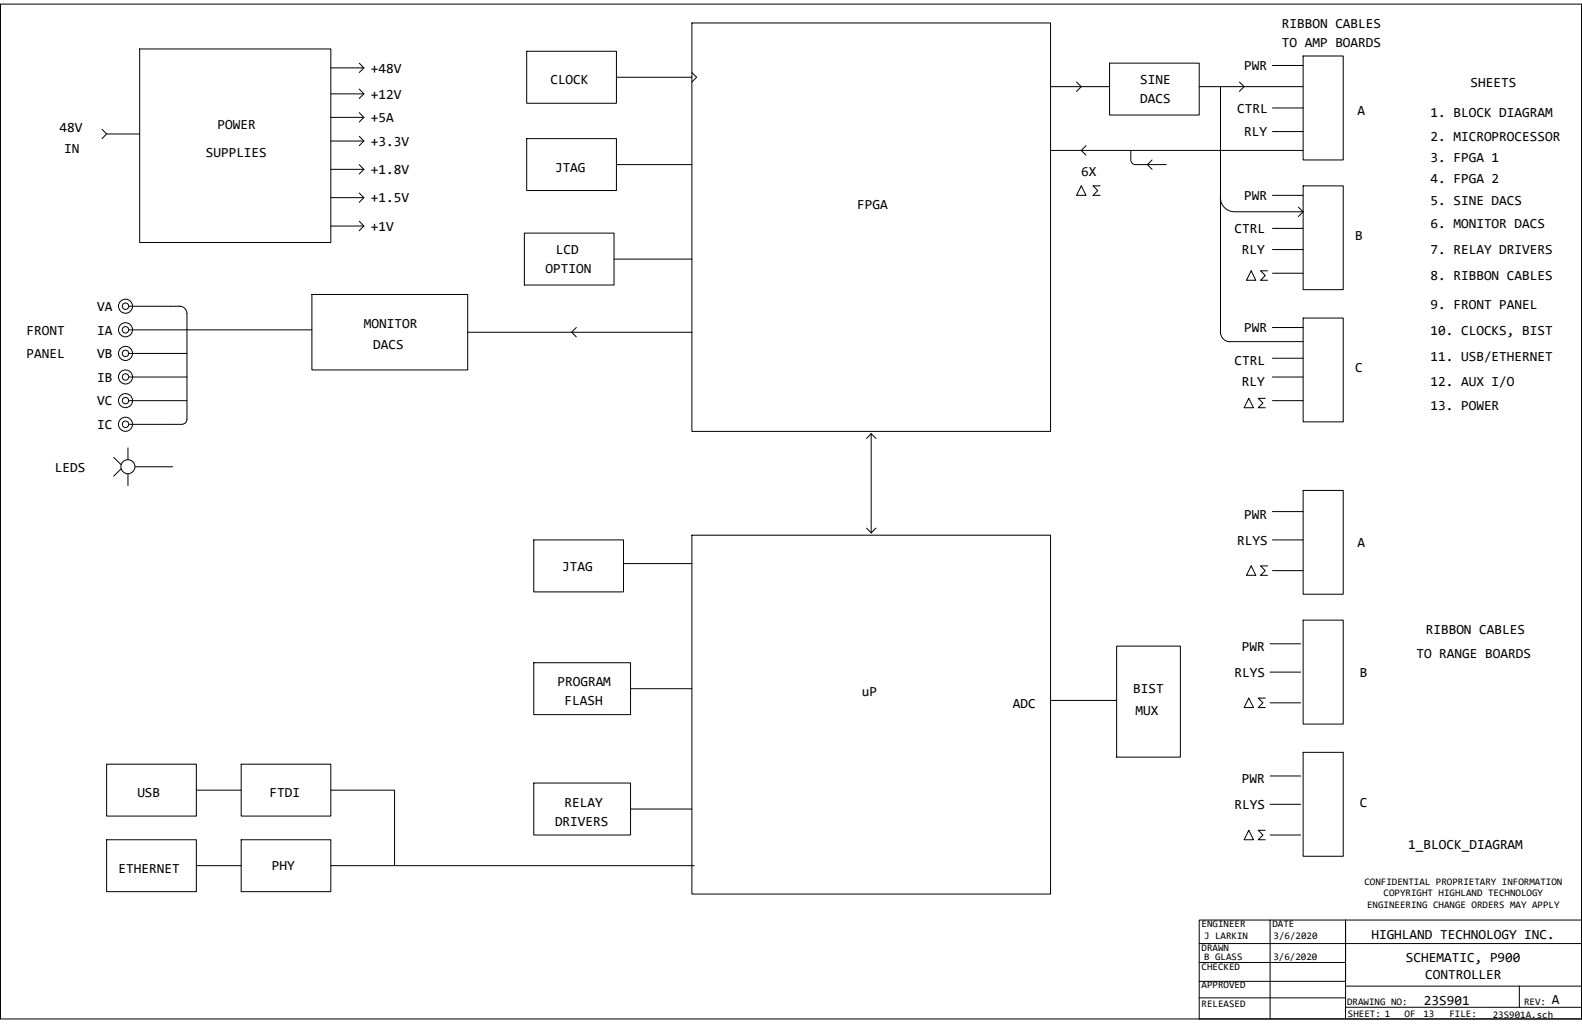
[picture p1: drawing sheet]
<svg xmlns="http://www.w3.org/2000/svg" width="432mm" height="279mm" viewBox="0 0 432 279" stroke-linecap="round" stroke-linejoin="round" font-family="sans-serif">
<g fill="none" stroke="#000" stroke-width=".27">
<path d="M.1 1.1h431.6v276.9h-431.6zM38.1 13.4h52.2v52.8h-52.2zM90.3 18.5h9M98 17.2l1.3 1.3M99.3 18.5l-1.3 1.3M143.8 14h24.5v14.2h-24.5zM188.8 19.8l1.3 1.3-1.3 1.3M188.8 6.3h97.9v111.4h-97.9zM302.9 17.2h24.4v14.2h-24.4zM347.3 17.9h8.4M355.7 15.3h10.9v28.3h-10.9zM27.8 35.3l1.3 1.3h9"/>
<path d="M29.1 36.6l-1.3 1.2M90.3 25.6h9M90.3 32h9M90.3 38.5h9M98 24.3l1.3 1.3M98 30.7l1.3 1.3M98 37.2l1.3 1.3M99.3 25.6l-1.3 1.3M99.3 32l-1.3 1.3M99.3 38.5l-1.3 1.3M143.8 37.8h24.5v14.2h-24.5zM168.3 21.1h20.5"/>
<path d="M286.7 23.6h16.2M293.8 22.4l1.3 1.2-1.3 1.3M296.4 39.8l-1.3 1.2 1.3 1.3M327.3 23.6h28.4M333.1 23.6v30.3a3.9 3.9 0 0 0 3.9 3.9h18.7M338.3 22.4l1.3 1.2-1.3 1.3M347.3 29.5h8.4M347.3 35.9h8.4M90.3 46.2h9M90.3 53.9h9M98 44.9l1.3 1.3M98 52.7l1.3 1.2"/>
<path d="M99.3 46.2l-1.3 1.3M99.3 53.9l-1.3 1.3M168.3 44.9h20.5M286.7 41h69M295.1 50.7l1.3 2.6h-2.6zM300.3 50.7h-2l1.3 1.3-1.3 1.3h2M308.7 41v2.6a1.26 1.26 0 0 0 1.2 1.3h3.3l1.3-1.3M318.3 44.9h-5.1l1.3 1.3M333.1 53.3v37.4a2.54 2.54 0 0 0 2.6 2.5h20M347.3 53.3h8.4M354.4 56.5l1.3 1.3M355.7 50.7h10.9v28.3h-10.9z"/>
<path d="M355.7 57.8l-1.3 1.3M90.3 61.7h9M98 60.4l1.3 1.3M99.3 61.7l-1.3 1.2M143.1 63.6h24.5v14.2h-24.5zM167.6 70.7h21.2M341.5 73.9l1.3 2.6h-2.6zM346 73.9h-1.9l1.3 1.3-1.3 1.3h1.9M347.3 62.3h8.4M347.3 68.1h8.4M347.3 74.5h8.4M35.2 96.4h15.8"/>
<path d="M49 83.5a1.9 1.9 0 0 1 2 2M49.1 83.6h-13.9M51 85.5v29a1.27 1.27 0 0 1-1.3 1.2M85.1 90h-49.9M85.1 80.3h42.6v20.6h-42.6zM127.7 90.7h61.1M157.3 89.4l-1.3 1.3 1.3 1.2M347.3 89.4h8.4M347.3 97.7h8.4M355.7 86.8h10.9v28.3h-10.9zM35.2 102.9h15.8M35.2 109.3h15.8"/>
<path d="M35.2 115.8h14.5M237.8 118.3v27.1M237.8 118.3l-1.3 1.3M237.8 118.3l1.3 1.3M340.8 108.7l1.3 2.6h-2.5zM345.4 108.7h-2l1.3 1.3-1.3 1.3h2M347.3 102.9h8.4M347.3 109.3h8.4M31 124.8l2 1.9M33 128l-2 1.9M34.9 122.2v3.2M34.9 129.3v3.2"/>
<path d="M36.9 127.4h10.2M347.3 139.6h8.4M355.7 133.8h10.9v28.3h-10.9zM145.7 147.3h24.5v14.2h-24.5zM170.2 153.8h18.6M188.8 146h97.9v97.9h-97.9zM236.5 144.1l1.3 1.3M239.1 144.1l-1.3 1.3M341.5 154.4l1.3 2.6h-2.6zM346 154.4h-1.9l1.3 1.3-1.3 1.3h1.9M347.3 147.3h8.4M347.3 155.7h8.4"/>
<path d="M304.8 176.3h17.4v30.3h-17.4zM346.7 175.7h8.3M355.7 169.2h10.9v28.4h-10.9zM145.7 180.8h26.4v14.2h-26.4zM172.1 187.9h16.7M286.7 191.1h18.1M340.8 190.5l1.3 2.6h-2.5zM345.4 190.5h-2l1.3 1.3-1.3 1.3h2M346.7 183.4h8.3M346.7 191.8h8.3M29.1 208.5h24.5v14.2h-24.5zM53.6 215.6h12.2"/>
<path d="M65.8 208.5h24.5v14.2h-24.5zM90.3 215.6h17.4v20.6M145.7 213.7h26.4v14.1h-26.4zM346.7 211.7h8.3M346.7 219.5h8.3M355.7 205.3h10.9v28.3h-10.9zM29.1 229.1h24.5v14.2h-24.5zM53.6 236.2h12.2M65.8 229.1h24.5v14.2h-24.5zM90.3 236.2h99.2M172.1 220.7h16.7M340.8 226.5l1.3 2.6h-2.5z"/>
<path d="M345.4 226.5h-2l1.3 1.3-1.3 1.3h2M346.7 227.8h8.3M327.3 257.5h104.4M346.7 251h85M367.3 251.7v26.3M367.3 251v16.8h-40v10.2M327.3 262.6h40M327.3 267.8v-16.8h19.4v27M327.3 272.3h40M367.3 269.1h64.4M367.3 274.8h64.4M414.7 269v5.8"/>
<circle cx="34.2" cy="96.4" r="1.92"/>
<circle cx="34.2" cy="90" r="1.92"/>
<circle cx="34.3" cy="83.6" r="1.92"/>
<circle cx="34.3" cy="96.4" r=".88"/>
<circle cx="34.3" cy="90" r=".88"/>
<circle cx="34.3" cy="83.6" r=".88"/>
<circle cx="34.2" cy="115.8" r="1.92"/>
<circle cx="34.3" cy="102.9" r="1.92"/>
<circle cx="34.3" cy="109.3" r="1.92"/>
<circle cx="34.3" cy="109.3" r=".88"/>
<circle cx="34.3" cy="115.8" r=".88"/>
<circle cx="34.3" cy="102.9" r=".88"/>
<circle cx="34.9" cy="127.3" r="1.92"/>
</g>
<g font-size="3.8">
<text x="349.9" y="7.6">RIBBON CABLES</text>
<text x="349.9" y="12.7">TO AMP BOARDS</text>
<text x="101.2" y="19.8">+48V</text>
<text x="150.2" y="23">CLOCK</text>
<text x="311.2" y="23">SINE</text>
<text x="339.6" y="19.2">PWR</text>
<text x="401.4" y="23.6">SHEETS</text>
<text x="101.2" y="26.9">+12V</text>
<text x="311.2" y="28.2">DACS</text>
<text x="16.2" y="35.9">48V</text>
<text x="59.4" y="35.3">POWER</text>
<text x="101.2" y="33.3">+5A</text>
<text x="337.7" y="30.7">CTRL</text>
<text x="370.5" y="31.4">A</text>
<text x="390.4" y="32">1. BLOCK DIAGRAM</text>
<text x="17.5" y="41.7">IN</text>
<text x="101.2" y="39.8">+3.3V</text>
<text x="339.6" y="37.2">RLY</text>
<text x="390.4" y="38.5">2. MICROPROCESSOR</text>
<text x="56.2" y="43">SUPPLIES</text>
<text x="101.2" y="47.5">+1.8V</text>
<text x="151.5" y="46.8">JTAG</text>
<text x="390.4" y="44.3">3. FPGA 1</text>
<text x="295.1" y="48.1">6X</text>
<text x="390.4" y="50.1">4. FPGA 2</text>
<text x="101.2" y="55.2">+1.5V</text>
<text x="233.9" y="57.1">FPGA</text>
<text x="339.6" y="54.6">PWR</text>
<text x="390.4" y="55.9">5. SINE DACS</text>
<text x="101.2" y="62.9">+1V</text>
<text x="337" y="63.6">CTRL</text>
<text x="369.8" y="65.5">B</text>
<text x="390.4" y="62.3">6. MONITOR DACS</text>
<text x="151.7" y="69.3">LCD</text>
<text x="338.9" y="69.4">RLY</text>
<text x="390.4" y="69.4">7. RELAY DRIVERS</text>
<text x="148.9" y="74.5">OPTION</text>
<text x="390.4" y="76.5">8. RIBBON CABLES</text>
<text x="26.5" y="84.8">VA</text>
<text x="99.3" y="89.4">MONITOR</text>
<text x="390.4" y="84.2">9. FRONT PANEL</text>
<text x="7.2" y="91.3">FRONT</text>
<text x="26.5" y="91.3">IA</text>
<text x="101.9" y="95.1">DACS</text>
<text x="339.6" y="90.7">PWR</text>
<text x="390.4" y="91.3">10. CLOCKS, BIST</text>
<text x="7.2" y="97.7">PANEL</text>
<text x="26.5" y="97.7">VB</text>
<text x="337" y="99.7">CTRL</text>
<text x="369.8" y="101.6">C</text>
<text x="390.4" y="98.4">11. USB/ETHERNET</text>
<text x="26.5" y="104.2">IB</text>
<text x="338.9" y="105.5">RLY</text>
<text x="390.4" y="105.5">12. AUX I/O</text>
<text x="26.5" y="110.6">VC</text>
<text x="390.4" y="111.9">13. POWER</text>
<text x="26.5" y="117.1">IC</text>
<text x="15" y="128.7">LEDS</text>
<text x="339.6" y="141.5">PWR</text>
<text x="337.7" y="148.6">RLYS</text>
<text x="370.5" y="149.2">A</text>
<text x="153.4" y="155.7">JTAG</text>
<text x="389.1" y="173.1">RIBBON CABLES</text>
<text x="338.9" y="177.6">PWR</text>
<text x="386.6" y="179.5">TO RANGE BOARDS</text>
<text x="337" y="184.7">RLYS</text>
<text x="371.1" y="184.7">B</text>
<text x="152.1" y="187.2">PROGRAM</text>
<text x="235.2" y="189.8">uP</text>
<text x="309.3" y="189.2">BIST</text>
<text x="154.1" y="192.4">FLASH</text>
<text x="276.5" y="193.1">ADC</text>
<text x="309.9" y="195">MUX</text>
<text x="338.9" y="213.7">PWR</text>
<text x="37.5" y="217.5">USB</text>
<text x="73.6" y="217.5">FTDI</text>
<text x="154.1" y="220.1">RELAY</text>
<text x="337" y="220.7">RLYS</text>
<text x="371.1" y="220.1">C</text>
<text x="151.5" y="225.3">DRIVERS</text>
<text x="384.4" y="231.7">1_BLOCK_DIAGRAM</text>
<text x="32.3" y="238.1">ETHERNET</text>
<text x="74.2" y="237.5">PHY</text>
<text x="374.3" y="256.2">HIGHLAND TECHNOLOGY INC.</text>
<text x="383.7" y="262.6">SCHEMATIC, P900</text>
<text x="389" y="267.1">CONTROLLER</text>
<text x="388.7" y="274.2">23S901</text>
<text x="423.6" y="274.1">A</text>
</g>
<g font-size="2.7">
<text x="372.4" y="241.3">CONFIDENTIAL PROPRIETARY INFORMATION</text>
<text x="377.7" y="244.6">COPYRIGHT HIGHLAND TECHNOLOGY</text>
<text x="373.1" y="247.8">ENGINEERING CHANGE ORDERS MAY APPLY</text>
<text x="328" y="253">ENGINEER</text>
<text x="328.6" y="256.2">J LARKIN</text>
<text x="347.3" y="253">DATE</text>
<text x="347.6" y="256.3">3/6/2020</text>
<text x="328" y="259.4">DRAWN</text>
<text x="328.6" y="262">B GLASS</text>
<text x="347.6" y="262">3/6/2020</text>
<text x="328" y="264.5">CHECKED</text>
<text x="328" y="269.7">APPROVED</text>
<text x="328" y="274.8">RELEASED</text>
<text x="367.7" y="274.2">DRAWING NO:</text>
<text x="416" y="274.2">REV:</text>
<text x="367.9" y="277.4">SHEET: 1</text>
<text x="383.4" y="277.4">OF</text>
<text x="388.5" y="277.4">13</text>
<text x="395.6" y="277.4">FILE:</text>
<text x="407.4" y="277.7">23S901A.sch</text>
</g>
</svg>
